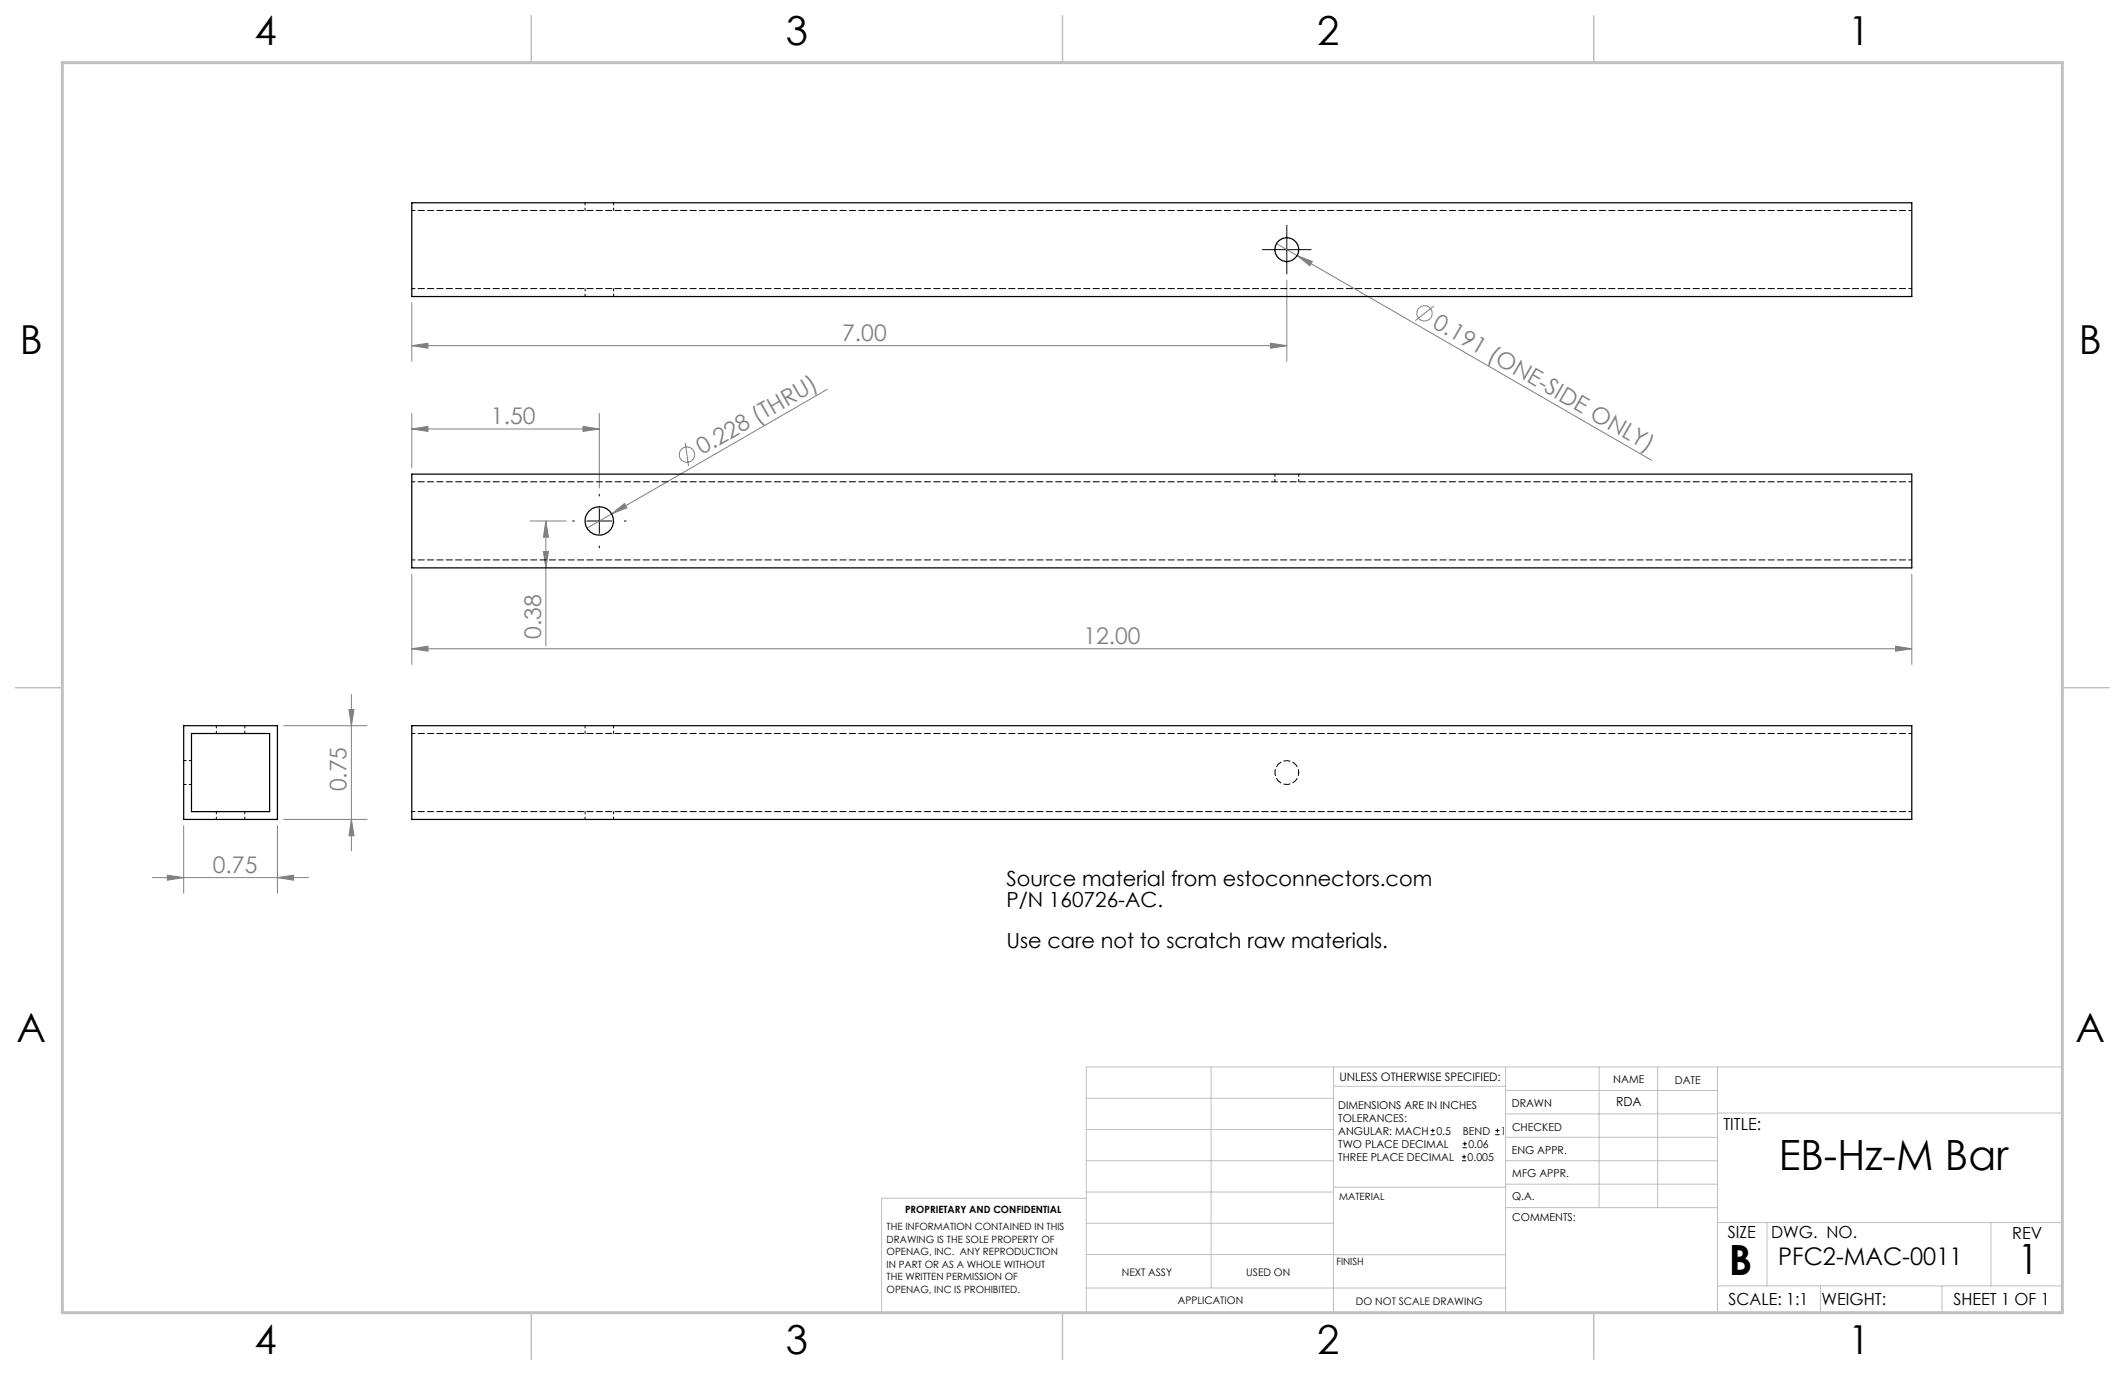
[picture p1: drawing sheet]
<svg xmlns="http://www.w3.org/2000/svg" width="432mm" height="279mm" viewBox="0 0 432 279" stroke-linecap="round" stroke-linejoin="round" font-family="sans-serif">
<g fill="none" stroke="#808080" stroke-width=".2">
<path d="M259.4 49.5l76.2 44M261.5 56.9v16.5M263.6 51.9l3.1 1.2-.5 .9zM83.7 70.2l3.3-.5v1.1zM83.7 61.5v11.9M83.7 70.2h177.8M168.1 79.1l-43.8 25.3M258.2 69.7l3.3 .5-3.3 .6zM291.4 62.2l-3.8 3M83.7 87.2l3.3-.6v1.1zM83.7 84v11.1M83.7 87.2h38.1"/>
<path d="M118.5 86.6l3.3 .6-3.3 .5zM121.8 84v15.2M139.2 90l.7 4.7M83.7 116.7v18.3M107.7 105.9h7.4M110.4 112.1h1l-.5 3.3zM110.9 105.9l.5 3.2h-1zM110.9 105.9v25.3M124.3 104.4l2.6-2.1 .5 .9zM124.3 104.4l-5 2.9M388.5 116.7v18.3M83.7 131.8l3.3-.5v1z"/>
<path d="M83.7 131.8h304.8M385.2 131.3l3.3 .5-3.3 .5zM57.6 147.5h17M70.9 144.2h1l-.5 3.3zM71.4 141.1v31.8M31 178.3h31.7M34 177.8l3.3 .5-3.3 .6zM37.3 167.8v13.7M56.4 178.3l3.3-.5v1.1zM56.4 167.8v13.7M57.6 166.5h17M71.4 166.5l.5 3.3h-1z"/>
<circle cx="289.5" cy="63.7" r="1.54"/>
<circle cx="139.6" cy="92.4" r="1.56"/>
</g>
<g fill="none" stroke="#000" stroke-width=".2">
<path d="M256.5 50.7h9.9M261.5 45.8v9.9M116.3 105.9h.4M119.2 105.9h5.1M121.8 100.4v.4M121.8 103.3v5.1M121.8 110.9v.4M126.9 105.9h.3M290.7 230.6h.8M290.7 229.7h.8M291.1 229.3v.9M297.1 235.9h.8"/>
<path d="M297.1 235.1h.8M297.2 233.2h.9M297.2 232.4h.9M297.5 234.6v.9M297.6 232v.8M303.8 230.6h.9M303.8 229.7h.9M304.3 229.3v.9"/>
</g>
<g fill="none" stroke="#c0c0c0" stroke-width=".2">
<path d="M246.1 216.8v44.9M271 216.8v49.9M305.9 216.8v49.9M324.9 216.8v28.6M336.8 216.8v28.6M349 216.8v49.9M220.7 235.9h50.3M220.7 229.5h50.3M220.7 223.2h50.3M271 220.7h34.9M305.9 231.1h43.1M305.9 226.3h43.1"/>
<path d="M305.9 221.6h43.1M305.9 235.9h43.1M349 226.2h70.1M220.7 243.5h-41.6v23.2h240v-49.9h-198.4v49.9M220.7 248.6h50.3M220.7 242.2h50.3M220.7 254.9h50.3M271 255h34.9M271 241.2h35M305.9 240.6h43.1M306 245.4h43M349 248.4h70.1"/>
<path d="M359.1 248.4v12.9M404.6 248.4v12.9M220.7 261.7h85.2M349 261.3h70.1M369.9 261.3v5.4M394.6 261.3v5.4"/>
</g>
<path d="M107.9 3.2v9.5M215.9 3.2v9.5M323.8 3.2v9.5M3.1 139.7h9.6M419.1 139.7h9.5M107.9 266.7v9.6M215.9 266.7v9.6M323.8 266.7v9.6" fill="none" stroke="#c0c0c0" stroke-width=".3"/>
<path d="M12.7 12.7h406.4v254h-406.4z" fill="none" stroke="#c0c0c0" stroke-width=".6"/>
<g fill="#808080">
<path d="M124.3 104.4l2.6-2.1 .5 .9z"/>
<path d="M263.6 51.9l3.1 1.2-.5 .9z"/>
<path d="M118.5 86.6l3.3 .6-3.3 .5zM83.7 87.2l3.3-.6v1.1z"/>
<path d="M83.7 131.8l3.3-.5v1zM385.2 131.3l3.3 .5-3.3 .5zM83.7 70.2l3.3-.5v1.1zM258.2 69.7l3.3 .5-3.3 .6z"/>
<path d="M34 177.8l3.3 .5-3.3 .6zM56.4 178.3l3.3-.5v1.1z"/>
<path d="M71.4 166.5l.5 3.3h-1zM70.9 144.2h1l-.5 3.3z"/>
<path d="M110.9 105.9l.5 3.2h-1zM110.4 112.1h1l-.5 3.3z"/>
</g>
<g fill="none" stroke="#000" stroke-width=".25">
<path d="M83.7 41.2h304.8v19.1h-304.8zM83.7 96.3h304.8v19.1h-304.8zM37.3 147.5h19.1v19h-19.1zM38.9 149h15.9v15.9h-15.9zM83.7 147.5h304.8v19h-304.8z"/>
<circle cx="261.5" cy="50.7" r="2.42"/>
<circle cx="121.8" cy="105.9" r="2.9"/>
</g>
<path d="M83.7 42.8h304.8M83.7 58.6h304.8M83.7 97.9h304.8M83.7 113.8h304.8M83.7 149h304.8M83.7 164.9h304.8" fill="none" stroke="#000" stroke-width=".2" stroke-dasharray="1.3 .6" stroke-dashoffset=".6"/>
<path d="M263.9 157a2.43 2.43 0 0 1-3.4 2.2 2.43 2.43 0 0 1-.6-4 2.43 2.43 0 0 1 3.9 1.1l.1 .7" fill="none" stroke="#000" stroke-width=".2" stroke-dasharray="1.3 .6" stroke-dashoffset=".7"/>
<g fill="none" stroke="#000" stroke-width=".2" stroke-dasharray="1.3 .6" stroke-dashoffset=".8">
<path d="M118.9 41.2v1.6M118.9 58.6v1.6M124.7 42.8v-1.6M124.7 60.2v-1.6M259.1 96.3v1.6M263.9 97.9v-1.6M37.3 159.4h1.6M38.9 154.6h-1.6M44 147.5v1.5M49.8 149v-1.5M118.9 147.5v1.5M124.7 149v-1.5"/>
<path d="M44 164.9v1.6M49.8 166.5v-1.6M118.9 164.9v1.6M124.7 166.5v-1.6"/>
</g>
<g font-size="8.5">
<text x="361.4" y="237.7">EB-Hz-M Bar</text>
<text x="351.3" y="259">B</text>
<text x="410" y="258.9">1</text>
</g>
<g font-size="8.1">
<text x="51.7" y="9.1">4</text>
<text x="159.7" y="9.1">3</text>
<text x="267.6" y="9.1">2</text>
<text x="375.6" y="9.1">1</text>
<text x="4" y="72">B</text>
<text x="422.4" y="72">B</text>
<text x="3.3" y="211.7">A</text>
<text x="421.7" y="211.7">A</text>
<text x="51.7" y="275.2">4</text>
<text x="159.7" y="275.2">3</text>
<text x="267.6" y="275.2">2</text>
<text x="375.6" y="275.2">1</text>
</g>
<text font-size="4.9" x="361.3" y="257">PFC2-MAC-0011</text>
<g font-size="4.7" fill="#808080">
<text x="171.1" y="69.2">7.00</text>
<text x="290.8" y="66.4" transform="rotate(30 290.8 66.4)">0.191 (ONE-SIDE ONLY)</text>
<text x="99.8" y="86.1">1.50</text>
<text x="142.7" y="92.6" transform="rotate(-30 142.7 92.6)">0.228 (THRU)</text>
<text x="109.9" y="129.9" transform="rotate(-90 109.9 129.9)">0.38</text>
<text x="220.1" y="130.8">12.00</text>
<text x="70.4" y="160.8" transform="rotate(-90 70.4 160.8)">0.75</text>
<text x="43.3" y="177.3">0.75</text>
</g>
<g font-size="4.2">
<text x="204.5" y="180.1">Source material from estoconnectors.com</text>
<text x="204.5" y="184.3">P/N 160726-AC.</text>
<text x="204.5" y="192.6">Use care not to scratch raw materials.</text>
</g>
<g font-size="3.4">
<text x="350.2" y="229.5">TITLE:</text>
<text x="351.1" y="251.6">SIZE</text>
<text x="359.9" y="251.6">DWG. NO.</text>
<text x="408.9" y="251.7">REV</text>
<text x="351.2" y="265.2">SCALE: 1:1</text>
<text x="370.1" y="265.3">WEIGHT:</text>
<text x="396.9" y="265.2">SHEET 1 OF 1</text>
</g>
<text font-size="2.5" x="328.4" y="224.8">RDA</text>
<text font-size="2.4" x="272.2" y="219.7">UNLESS OTHERWISE SPECIFIED:</text>
<g font-size="2.2">
<text x="327.8" y="220.1">NAME</text>
<text x="340.3" y="220.2">DATE</text>
<text x="271.9" y="225.3">DIMENSIONS ARE IN INCHES</text>
<text x="271.9" y="227.9">TOLERANCES:</text>
<text x="307.2" y="224.9">DRAWN</text>
<text x="271.9" y="233.2">TWO PLACE DECIMAL</text>
<text x="271.9" y="230.6">ANGULAR: MACH</text>
<text x="291.9" y="230.6">0.5</text>
<text x="297.2" y="230.6">BEND</text>
<text x="298.4" y="233.2">0.06</text>
<text x="305" y="230.6">1</text>
<text x="307.3" y="229.8">CHECKED</text>
<text x="271.9" y="235.9">THREE PLACE DECIMAL</text>
<text x="298.2" y="235.9">0.005</text>
<text x="307.2" y="234.5">ENG APPR.</text>
<text x="307.3" y="239.2">MFG APPR.</text>
<text x="307.3" y="243.9">Q.A.</text>
<text x="307.3" y="248.1">COMMENTS:</text>
</g>
<g font-size="2.1">
<text x="227.9" y="259.2">NEXT ASSY</text>
<text x="253.3" y="259.2">USED ON</text>
<text x="239.3" y="265">APPLICATION</text>
<text x="275.5" y="265.1">DO NOT SCALE DRAWING</text>
</g>
<g font-size="2">
<text x="272.1" y="243.9">MATERIAL</text>
<text x="180.2" y="250">THE INFORMATION CONTAINED IN THIS</text>
<text x="183.9" y="246.4">PROPRIETARY AND CONFIDENTIAL</text>
<text x="180.2" y="252.5">DRAWING IS THE SOLE PROPERTY OF</text>
<text x="180.2" y="255.1">OPENAG, INC. ANY REPRODUCTION</text>
<text x="180.2" y="257.6">IN PART OR AS A WHOLE WITHOUT</text>
<text x="271.5" y="257">FINISH</text>
<text x="180.2" y="260.1">THE WRITTEN PERMISSION OF</text>
<text x="180.2" y="262.6">OPENAG, INC IS PROHIBITED.</text>
</g>
</svg>
